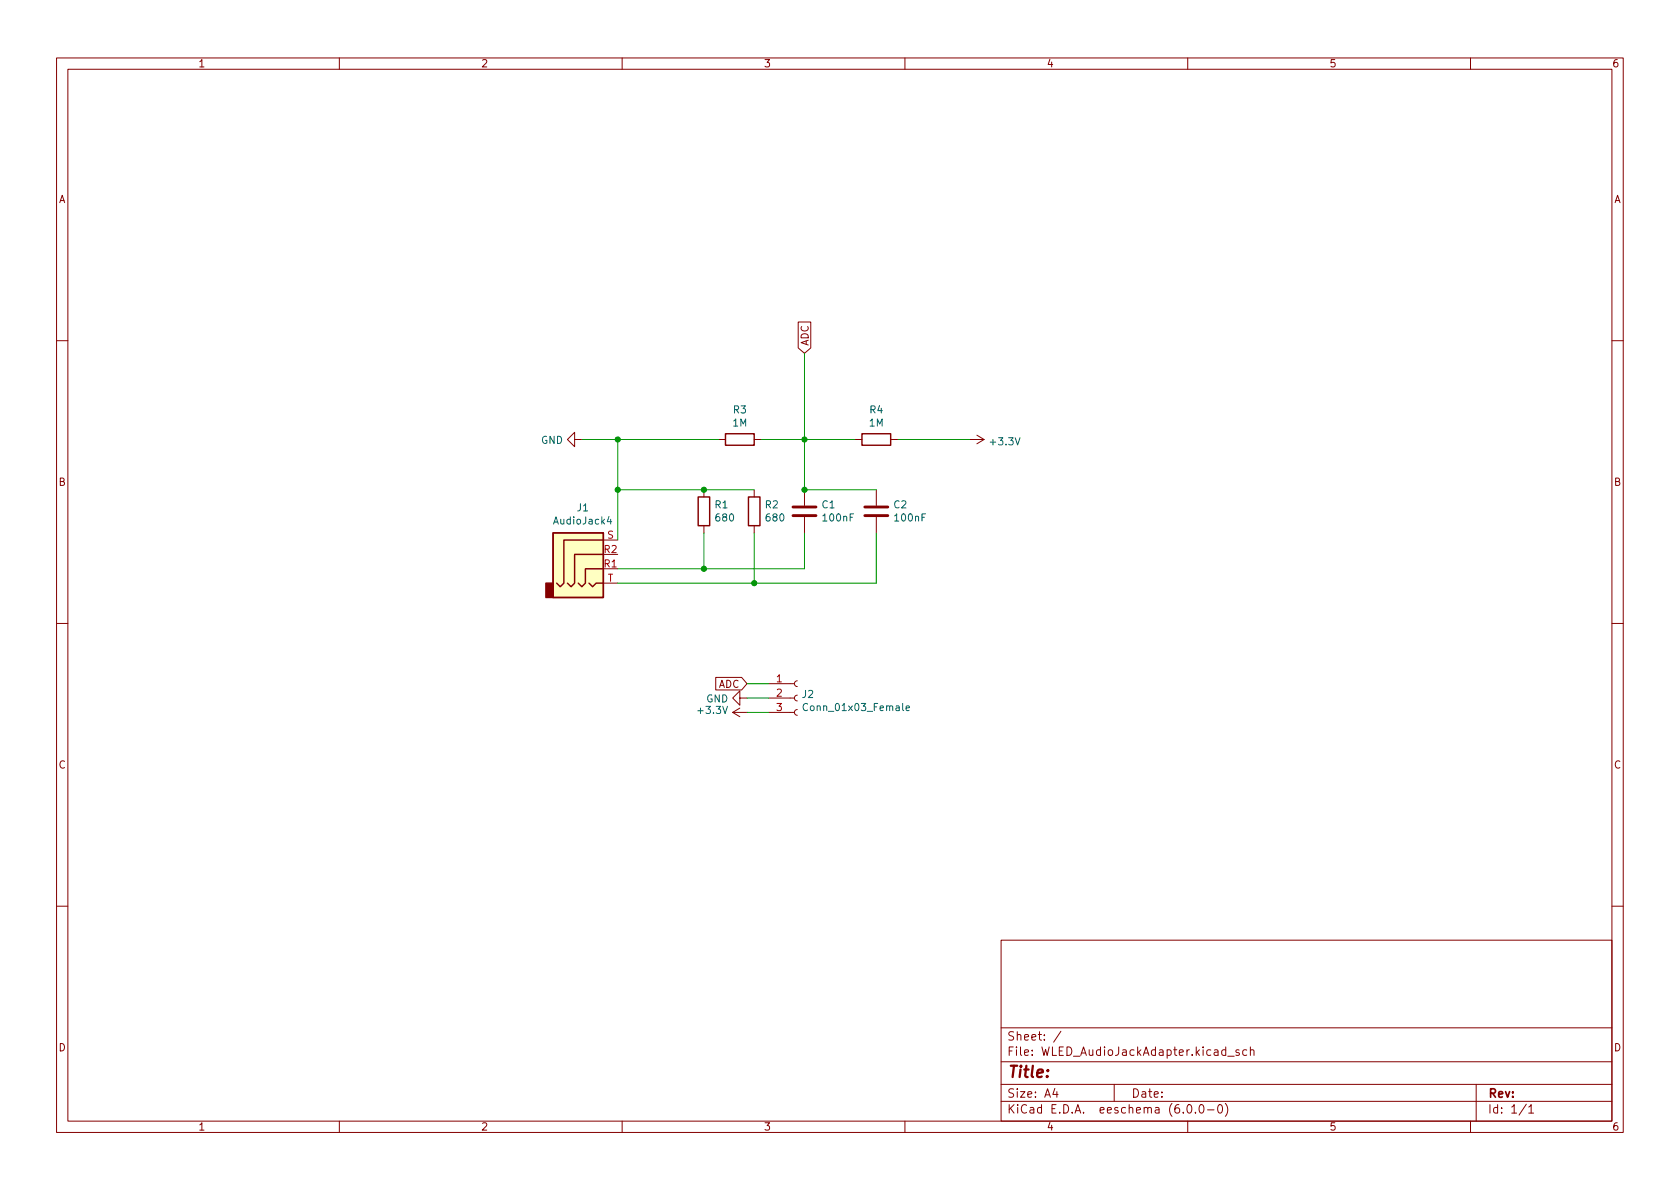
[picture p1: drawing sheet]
<svg xmlns="http://www.w3.org/2000/svg" width="297mm" height="210mm" viewBox="0 0 297 210" stroke-linecap="round" stroke-linejoin="round" font-family="sans-serif">
<g fill="none" stroke="#840000" stroke-width=".18">
<path d="M10 10.2h277v190.1h-277zM12 12.2h273v186.1h-273zM60 10.2v2M110 10.2v2M160 10.2v2M210 10.2v2M260 10.2v2M141.1 56.9h2.3v4.6l-1.2 1-1.1-1zM10 60.2h2M101.6 77.7v-1.3l-1.3 1.3 1.3 1.3v-1.3h1.3M127 77.7h1.3M133.3 77.7h1.3"/>
<path d="M151.1 77.7h1.3M157.5 77.7h1.2M171.4 77.7h2.6M172.7 77l1.3 .7M174 77.7l-1.3 .8M285 60.2h2M106.7 95.5h2.5M124.5 86.6v1.3M124.5 93v1.2M133.3 86.6v1.3M133.3 93v1.2M142.2 86.6v2.8"/>
<path d="M142.2 91.4v2.8M154.9 86.6v2.8M154.9 91.4v2.8M10 110.2h2M106.7 103.1h2.5M126.5 119.8h4.6l1 1.1-1 1.1h-4.6zM285 110.2h2M129.5 126l1.3 .7M129.5 126h2.6M130.8 123.4v-1.2l-1.3 1.2 1.3 1.3v-1.3h1.3M130.8 125.2l-1.3 .8M135.9 126h4.6"/>
<path d="M135.9 123.4h4.6M135.9 120.9h4.6M141 125.5l-.4 .1-.1 .4 .1 .3 .4 .2M141 122.9l-.4 .2-.1 .3 .1 .4 .4 .1M141 120.4l-.4 .1-.1 .4 .1 .4 .4 .1M10 160.2h2M177 166.3h108v32h-108zM285 160.2h2M60 198.3v2M110 198.3v2M160 198.3v2M177 194.8h108"/>
<path d="M177 191.8h108M177 187.8h108M177 181.8h108M186.5 192.5l-.4 1h1M186.9 193v1M187.6 182.4l-1.3 1.9M197 191.8v3M210 198.3v2M210.1 195.4l.1-.1a.81 .81 0 0 1 .6 .7 .81 .81 0 0 1-.3 .8h-.1a.81 .81 0 0 1-.6-.6 .81 .81 0 0 1 .3-.8zM211.4 196.7v.1M212.1 195.5l.3-.2a.81 .81 0 0 1 .5 .7 .81 .81 0 0 1-.3 .8h-.1a.81 .81 0 0 1-.4-1.3zM213.5 196.3h1.1"/>
<path d="M215.5 195.4l.1-.1a.81 .81 0 0 1 .6 .7 .81 .81 0 0 1-.3 .8h-.1a.81 .81 0 0 1-.6-.6 .81 .81 0 0 1 .3-.8zM216.6 195.1a1.72 1.72 0 0 1 0 2.3M217.1 186.8h1.1M219.1 185.7l-.4-.1-.2 .2 .1 .3 .5 .1v.4h-.6M220.4 185.7l-.4-.1-.3 .3v.4l.2 .3h.5M221.1 185.8l.2-.2 .3 .1 .1 .9M221.1 185.1v1.5M260 198.3v2M261 191.8v6.5M269.9 195.3l-1.3 1.9M270.3 195.8l.4-.5v1.5M270.3 196.8h.9"/>
</g>
<path d="M128.3 76.7h5v2h-5zM152.4 76.7h5.1v2h-5.1zM97.8 94.2h8.9v11.5h-8.9zM106.7 95.5h-7v7.6l-.6 .7-.7-.7M106.7 98h-5.1v5.1l-.6 .7-.7-.7M123.4 87.9h2.1v5.1h-2.1zM132.3 87.9h2.1v5.1h-2.1zM104.1 103.1l.7 .7 .6-.7h1.3M106.7 100.6h-3.2v2.5l-.6 .7-.7-.7" fill="none" stroke="#840000" stroke-width=".25"/>
<path d="M97.8 94.2h8.9v11.5h-8.9z" fill="#ffffc2" stroke="#ffffc2" stroke-width=".18"/>
<path d="M96.5 103.1h1.3v2.6h-1.3z" fill="#840000" stroke="#840000" stroke-width=".25"/>
<path d="M107.7 91.3l-.3 .9h.8M108 91.8v.9M142.8 124.5a.6 .6 0 0 0-.8 .4 .6 .6 0 0 0 .5 .8l.3-.2M160.2 125.2l.6-.1-.1-.2-.3-.1-.2 .2 .1 .6h.4" fill="none" stroke="#006464" stroke-width=".18"/>
<path d="M140.2 91.2h4.1M140.2 89.7h4.1M152.9 91.2h4.1M152.9 89.7h4.1" fill="none" stroke="#840000" stroke-width=".51"/>
<g fill="none" stroke="#009600" stroke-width=".18">
<path d="M102.9 77.7h24.1M109.2 77.7v17.8M134.6 77.7h16.5M142.2 62.5v24.1h12.7M158.7 77.7h12.7M109.2 86.6h24.1M124.5 94.2v6.4M133.3 94.2v8.9M142.2 94.2v6.4h-33M154.9 94.2v8.9h-45.7M132.1 126h3.8M132.1 123.4h3.8"/>
<path d="M132.1 120.9h3.8"/>
</g>
<g fill="#009600" stroke="#009600" stroke-width=".18">
<circle cx="109.2" cy="86.6" r=".46"/>
<circle cx="109.2" cy="77.7" r=".46"/>
<circle cx="142.2" cy="86.6" r=".46"/>
<circle cx="142.2" cy="77.7" r=".46"/>
<circle cx="124.5" cy="100.6" r=".46"/>
<circle cx="133.3" cy="103.1" r=".46"/>
<circle cx="124.5" cy="86.6" r=".46"/>
</g>
<text font-size="2.8" fill="#840000" x="178" y="190.6">Title:</text>
<g font-size="2.1" fill="#840000">
<text x="178" y="184">Sheet: /</text>
<text x="178" y="186.7">File: WLED_AudioJackAdapter.kicad_sch</text>
<text x="178" y="196.9">KiCad E.D.A. eeschema (6.0.0-0)</text>
<text x="178" y="194.1">Size: A4</text>
<text x="200" y="194.1">Date:</text>
<text x="263" y="194.1">Rev:</text>
<text x="263" y="196.9">Id: 1/1</text>
</g>
<g font-size="1.8" fill="#840000">
<text x="35" y="11.9">1</text>
<text x="85" y="11.9">2</text>
<text x="135" y="11.9">3</text>
<text x="185" y="11.9">4</text>
<text x="235" y="11.9">5</text>
<text x="285" y="11.9">6</text>
<text x="10.3" y="35.9">A</text>
<text x="285.3" y="35.9">A</text>
<text x="143" y="61.2" transform="rotate(-90 143 61.2)">ADC</text>
<text x="10.3" y="85.9">B</text>
<text x="285.3" y="85.9">B</text>
<text x="127" y="121.6">ADC</text>
<text x="10.3" y="135.9">C</text>
<text x="285.3" y="135.9">C</text>
<text x="10.3" y="185.9">D</text>
<text x="285.3" y="185.9">D</text>
<text x="35" y="199.9">1</text>
<text x="85" y="199.9">2</text>
<text x="135" y="199.9">3</text>
<text x="185" y="199.9">4</text>
<text x="235" y="199.9">5</text>
<text x="285" y="199.9">6</text>
</g>
<g font-size="1.8" fill="#006464">
<text x="129.6" y="75.4">1M</text>
<text x="129.7" y="73.1">R3</text>
<text x="153.7" y="75.4">1M</text>
<text x="153.8" y="73.1">R4</text>
<text x="95.6" y="78.5">GND</text>
<text x="175.3" y="78.7">+3.3V</text>
<text x="126.4" y="89.9">R1</text>
<text x="135.3" y="89.9">R2</text>
<text x="145.3" y="89.9">C1</text>
<text x="158" y="89.9">C2</text>
<text x="98.1" y="92.7">AudioJack4</text>
<text x="102.1" y="90.4">J1</text>
<text x="126.7" y="92.2">680</text>
<text x="135.5" y="92.2">680</text>
<text x="145.6" y="92.2">100nF</text>
<text x="158.3" y="92.2">100nF</text>
<text x="124.8" y="124.2">GND</text>
<text x="141.9" y="123.4">J2</text>
<text x="142.7" y="125.7">Conn_01x03_Female</text>
<text x="123.6" y="126.2">+3.3V</text>
</g>
<g font-size="1.8" fill="#a90000">
<text x="107.4" y="95.2">S</text>
<text x="106.8" y="100.3">R1</text>
<text x="106.8" y="97.8">R2</text>
<text x="107.4" y="102.9">T</text>
<text x="137.3" y="120.6">1</text>
<text x="137.3" y="123.2">2</text>
<text x="137.3" y="125.7">3</text>
</g>
</svg>
